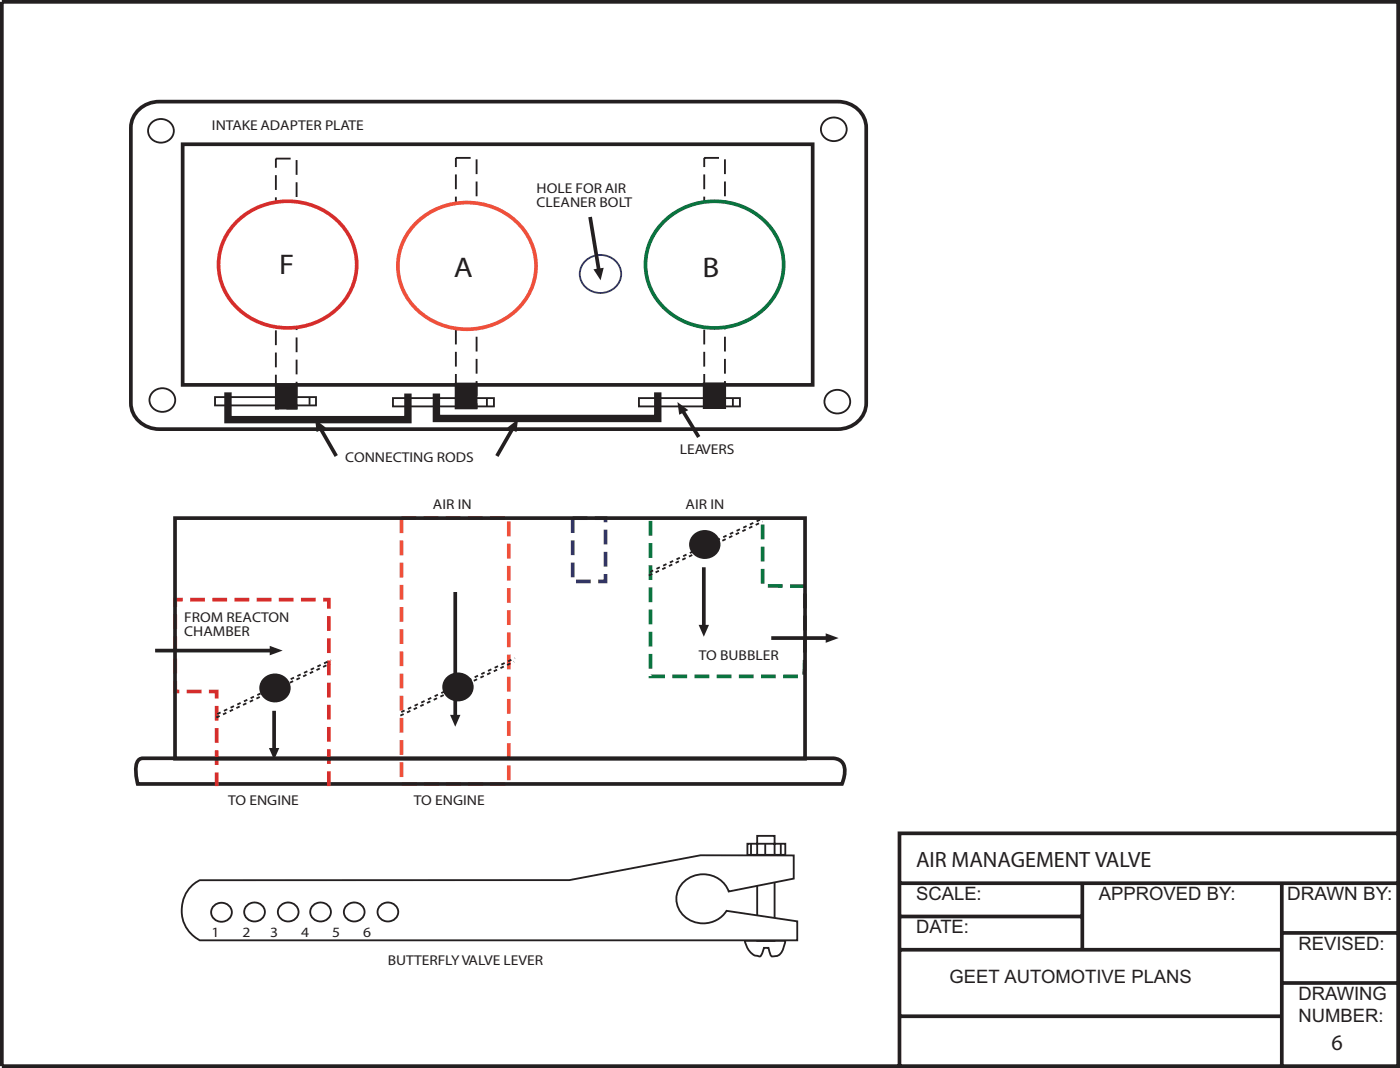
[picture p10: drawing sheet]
<svg xmlns="http://www.w3.org/2000/svg" width="267mm" height="204mm" viewBox="0 0 267 204" stroke-linecap="round" stroke-linejoin="round" font-family="sans-serif">
<path d="M.4 .4h266.7v203.2h-266.7zM26.6 20.9a5.7 5.7 0 0 1 3.8-1.5h129.6a5.2 5.2 0 0 1 5.5 5v52.5a5.2 5.2 0 0 1-5.5 5h-129.6a5.2 5.2 0 0 1-5.4-5v-52.5a4.7 4.7 0 0 1 1.6-3.5zM34.9 27.5h120.3v46h-120.3zM267.1 159.1h-95.3v44.5M171.8 168.6h95.3M171.8 175h34.9M206.7 168.6v12.7M244.5 178.1h22.3M244.8 168.6v35M171.8 194h73M171.8 181.3h73M244.8 187.7h22.3" fill="none" stroke="#231f20" stroke-width=".71" stroke-linecap="butt"/>
<path d="M28.8 23.6a2.46 2.46 0 0 1 2.9-.7 2.46 2.46 0 0 1 1.4 2.6 2.46 2.46 0 0 1-2.8 1.7 2.46 2.46 0 0 1-2-2.7zM157.3 23.3a2.46 2.46 0 0 1 2.9-.7 2.46 2.46 0 0 1 1.5 2.6 2.46 2.46 0 0 1-2.9 1.7 2.46 2.46 0 0 1-1.9-2.7zM29.1 75a2.46 2.46 0 0 1 2.9-.7 2.46 2.46 0 0 1 1.4 2.6 2.46 2.46 0 0 1-2.9 1.7 2.46 2.46 0 0 1-1.9-2.7zM158 75.3a2.46 2.46 0 0 1 2.9-.7 2.46 2.46 0 0 1 1.4 2.6 2.46 2.46 0 0 1-2.8 1.7 2.46 2.46 0 0 1-2-2.7zM144.6 159.6h3.4v19.9h-3.4zM142.3 179.6h7.7l-.1 .6a3.6 3.6 0 0 1-1.2 2.2l-.9 .2a.47 .47 0 0 1-.7-.4l-.3-1.2h-.9l-.3 1-.4 .6a3.2 3.2 0 0 1-2.9-3zM142.8 161.1h7.2v2.1h-7.2z" fill="none" stroke="#231f20" stroke-width=".35"/>
<path d="M111.9 49.7a4 4 0 0 1 4.2-.8 4 4 0 0 1 2.5 3.4 4 4 0 0 1-3.9 3.6 4 4 0 0 1-4-3.6 3.5 3.5 0 0 1 1.2-2.6z" fill="none" stroke="#303575" stroke-width=".35"/>
<path d="M52.7 30.3h3.9v47.7h-3.9zM87.1 30.1h3.9v47.8h-3.9zM134.5 30.1h4v47.8h-4z" fill="none" stroke="#231f20" stroke-width=".35" stroke-dasharray="2.8 1.4" stroke-linecap="butt"/>
<path d="M52.7 73.5h3.9v4.5h-3.9z" fill="#231f20"/>
<path d="M52.7 73.5h3.9v4.5h-3.9z" fill="none" stroke="#231f20" stroke-width=".35"/>
<path d="M87 73.2h4v4.8h-4z" fill="#231f20"/>
<path d="M87 73.2h4v4.8h-4z" fill="none" stroke="#231f20" stroke-width=".35"/>
<path d="M134.4 73.2h4.1v4.7h-4.1z" fill="#231f20"/>
<path d="M134.4 73.2h4.1v4.7h-4.1z" fill="none" stroke="#231f20" stroke-width=".35"/>
<path d="M45.1 42.4a13.8 13.8 0 0 1 21.9 3.1 11.7 11.7 0 0 1-6.6 16 13.6 13.6 0 0 1-18-7.2 11.3 11.3 0 0 1 2.7-11.9z" fill="#fff"/>
<path d="M45.1 42.4a13.8 13.8 0 0 1 21.9 3.1 11.7 11.7 0 0 1-6.6 16 13.6 13.6 0 0 1-18-7.2 11.3 11.3 0 0 1 2.7-11.9z" fill="none" stroke="#d52d2c" stroke-width=".71" stroke-linecap="butt"/>
<path d="M79.4 42.7a13.8 13.8 0 0 1 21.8 3.1 11.7 11.7 0 0 1-6.6 16 13.6 13.6 0 0 1-17.9-7.2 11.3 11.3 0 0 1 2.7-11.9z" fill="#fff"/>
<path d="M79.4 42.7a13.8 13.8 0 0 1 21.8 3.1 11.7 11.7 0 0 1-6.6 16 13.6 13.6 0 0 1-17.9-7.2 11.3 11.3 0 0 1 2.7-11.9z" fill="none" stroke="#f0503a" stroke-width=".71" stroke-linecap="butt"/>
<path d="M126.7 42.4a13.8 13.8 0 0 1 21.8 3.1 11.7 11.7 0 0 1-6.6 16 13.6 13.6 0 0 1-17.9-7.2 11.3 11.3 0 0 1 2.7-11.9z" fill="#fff"/>
<path d="M126.7 42.4a13.8 13.8 0 0 1 21.8 3.1 11.7 11.7 0 0 1-6.6 16 13.6 13.6 0 0 1-17.9-7.2 11.3 11.3 0 0 1 2.7-11.9z" fill="none" stroke="#0a743f" stroke-width=".71" stroke-linecap="butt"/>
<path d="M41.1 75.8h19.3v1.6h-19.3zM59.1 75.8v1.5M75.1 76h19.2v1.6h-19.2zM93 76v1.5M122 76h19.3v1.6h-19.3zM140 76v1.5" fill="none" stroke="#231f20" stroke-width=".35"/>
<path d="M43.5 74.9v5.2h34.4v-5M125.6 74.9v5h-42.2v-4.8" fill="none" stroke="#231f20" stroke-width="1.4" stroke-linecap="butt"/>
<path d="M76.7 98.9h20.5v50.8h-20.5z" fill="none" stroke="#f0503a" stroke-width=".71" stroke-dasharray="2.8 1.4" stroke-linecap="butt"/>
<path d="M29.6 124.2h22.1M26.7 144.9l.6-.1h131.9a2.27 2.27 0 0 1 2.1 2.9l-.5 2h-134.5l-.3-1.3a5.4 5.4 0 0 1 .3-3z" fill="none" stroke="#231f20" stroke-width=".71" stroke-linecap="butt"/>
<path d="M124.2 99.4v29.7h29.3a244.8 244.8 0 0 0 .2-17.2l-8-.1v-12.4" fill="none" stroke="#0a743f" stroke-width=".71" stroke-dasharray="2.8 1.4" stroke-linecap="butt"/>
<path d="M109.4 98.9h6.3v12.1h-6.3z" fill="none" stroke="#303575" stroke-width=".71" stroke-dasharray="2.8 1.4" stroke-linecap="butt"/>
<path d="M62.8 150.1v-35.6h-29.3v17.5h7.9v18.1" fill="none" stroke="#d52d2c" stroke-width=".71" stroke-dasharray="2.8 1.4" stroke-linecap="butt"/>
<path d="M51.5 123.3l2.5 .9-2.5 .9z" fill-rule="evenodd" fill="#231f20"/>
<path d="M52.4 135.7v7.3" fill="none" stroke="#231f20" stroke-width=".71" stroke-linecap="butt"/>
<path d="M51.4 142.8h1.9l-.9 2.3z" fill-rule="evenodd" fill="#231f20"/>
<path d="M87 113v23.6" fill="none" stroke="#231f20" stroke-width=".71" stroke-linecap="butt"/>
<path d="M86 136.5h1.9l-.9 2.2z" fill-rule="evenodd" fill="#231f20"/>
<path d="M134.4 108.3v11.2" fill="none" stroke="#231f20" stroke-width=".71" stroke-linecap="butt"/>
<path d="M133.4 119.3h2l-1 2.3z" fill-rule="evenodd" fill="#231f20"/>
<path d="M147.3 121.8h10.6" fill="none" stroke="#231f20" stroke-width=".71" stroke-linecap="butt"/>
<path d="M157.7 120.9l2.5 .9-2.5 .9z" fill-rule="evenodd" fill="#231f20"/>
<path d="M33.4 98.9h120.4v46h-120.4z" fill="none" stroke="#231f20" stroke-width=".71" stroke-linecap="butt"/>
<path d="M50.3 129.7a2.81 2.81 0 0 1 3.3-.7 2.81 2.81 0 0 1 1.7 2.9 2.82 2.82 0 0 1-3.3 2 2.82 2.82 0 0 1-2.2-3.1z" fill="#231f20"/>
<path d="M50.3 129.7a2.81 2.81 0 0 1 3.3-.7 2.81 2.81 0 0 1 1.7 2.9 2.82 2.82 0 0 1-3.3 2 2.82 2.82 0 0 1-2.2-3.1z" fill="none" stroke="#231f20" stroke-width=".35"/>
<path d="M85.3 129.5a2.81 2.81 0 0 1 3.3-.7 2.81 2.81 0 0 1 1.6 2.9 2.82 2.82 0 0 1-3.3 2 2.82 2.82 0 0 1-2.2-3.1z" fill="#231f20"/>
<path d="M85.3 129.5a2.81 2.81 0 0 1 3.3-.7 2.81 2.81 0 0 1 1.6 2.9 2.82 2.82 0 0 1-3.3 2 2.82 2.82 0 0 1-2.2-3.1z" fill="none" stroke="#231f20" stroke-width=".35"/>
<path d="M132.4 102.3a2.81 2.81 0 0 1 3.3-.7 2.81 2.81 0 0 1 1.7 2.9 2.82 2.82 0 0 1-3.3 2 2.82 2.82 0 0 1-2.2-3.1z" fill="#231f20"/>
<path d="M132.4 102.3a2.81 2.81 0 0 1 3.3-.7 2.81 2.81 0 0 1 1.7 2.9 2.82 2.82 0 0 1-3.3 2 2.82 2.82 0 0 1-2.2-3.1z" fill="none" stroke="#231f20" stroke-width=".35"/>
<path d="M123.9 109.9l21.8-10.3M124.1 109.2l21.7-10.3M41.3 137l21.7-10.3M41.5 136.3l21.7-10.3M76.5 136.6l21.7-10.3M76.6 136l21.8-10.3" fill="none" stroke="#231f20" stroke-width=".35" stroke-dasharray=".7 .7" stroke-linecap="butt"/>
<path d="M112.7 41.4l1.7 10" fill="none" stroke="#231f20" stroke-width=".71" stroke-linecap="butt"/>
<path d="M113.4 51.4l1.9-.3-.6 2.4z" fill-rule="evenodd" fill="#231f20"/>
<path d="M61.3 81.9l2.9 5.2" fill="none" stroke="#231f20" stroke-width=".71" stroke-linecap="butt"/>
<path d="M60.2 80.1l2 1.5-1.7 .9z" fill-rule="evenodd" fill="#231f20"/>
<path d="M97.9 81.9l-3 5.2" fill="none" stroke="#231f20" stroke-width=".71" stroke-linecap="butt"/>
<path d="M96.9 81.6l2-1.5-.2 2.4z" fill-rule="evenodd" fill="#231f20"/>
<path d="M130.5 78.6l3 4.8" fill="none" stroke="#231f20" stroke-width=".71" stroke-linecap="butt"/>
<path d="M129.4 76.8l2.1 1.5-1.8 .9z" fill-rule="evenodd" fill="#231f20"/>
<path d="M36.7 169l1.5-.9 70.6-.1 25-4.7h17.8v4.4l-12.4 2.5a5.2 5.2 0 0 0-5.2-3.3 5.2 5.2 0 0 0-4.7 3.9 5 5 0 0 0 7 5.1 5 5 0 0 0 2.5-2l13.5 2v3.6h-114.1a6.5 6.5 0 0 1-1.5-10.5z" fill="#fff"/>
<path d="M36.7 169l1.5-.9 70.6-.1 25-4.7h17.8v4.4l-12.4 2.5a5.2 5.2 0 0 0-5.2-3.3 5.2 5.2 0 0 0-4.7 3.9 5 5 0 0 0 7 5.1 5 5 0 0 0 2.5-2l13.5 2v3.6h-114.1a6.5 6.5 0 0 1-1.5-10.5zM40.9 172.9a1.9 1.9 0 0 1 2.7-.1 1.9 1.9 0 0 1 .1 2.7 1.9 1.9 0 0 1-2.7 .1 1.9 1.9 0 0 1-.1-2.7zM47.2 172.8a1.9 1.9 0 0 1 2.7-.1 1.9 1.9 0 0 1 .1 2.7 1.9 1.9 0 0 1-2.7 .1 1.9 1.9 0 0 1-.1-2.7zM53.6 172.8a1.9 1.9 0 0 1 2.7-.1 1.9 1.9 0 0 1 .1 2.7 1.9 1.9 0 0 1-2.6 .1 1.9 1.9 0 0 1-.2-2.7zM59.8 172.8a1.9 1.9 0 0 1 2.7-.1 1.9 1.9 0 0 1 .1 2.7 1.9 1.9 0 0 1-2.7 .1 1.9 1.9 0 0 1-.1-2.7zM66.3 172.8a1.9 1.9 0 0 1 2.6-.1 1.9 1.9 0 0 1 .2 2.7 1.9 1.9 0 0 1-2.7 .1 1.9 1.9 0 0 1-.1-2.7zM72.7 172.8a1.9 1.9 0 0 1 2.7-.1 1.9 1.9 0 0 1 .1 2.7 1.9 1.9 0 0 1-2.7 .1 1.9 1.9 0 0 1-.1-2.7zM143.4 161.1v2.2M146.2 161v2.3M149.1 161.1v2.2" fill="none" stroke="#231f20" stroke-width=".35"/>
<g font-size="5.4" fill="#231f20">
<text x="53.3" y="52.3">F</text>
<text x="86.7" y="52.9">A</text>
<text x="134.2" y="52.9">B</text>
</g>
<g font-size="4.2" fill="#231f20">
<text x="175" y="165.5">AIR MANAGEMENT VALVE</text>
<text x="254.4" y="200.4">6</text>
</g>
<g font-size="3.5" fill="#231f20">
<text x="175" y="171.8">SCALE:</text>
<text x="209.9" y="171.8">APPROVED BY:</text>
<text x="245.9" y="171.8">DRAWN BY:</text>
<text x="175" y="178.2">DATE:</text>
<text x="248" y="181.3">REVISED:</text>
<text x="181.3" y="187.7">GEET AUTOMOTIVE PLANS</text>
<text x="248" y="190.9">DRAWING</text>
<text x="248" y="195.1">NUMBER:</text>
</g>
<g font-size="2.7" fill="#231f20">
<text x="40.5" y="24.8">INTAKE ADAPTER PLATE</text>
<text x="102.5" y="36.9">HOLE FOR AIR</text>
<text x="102.5" y="39.6">CLEANER BOLT</text>
<text x="65.9" y="88.2">CONNECTING RODS</text>
<text x="129.8" y="86.7">LEAVERS</text>
<text x="82.7" y="97.2">AIR IN</text>
<text x="131" y="97.1">AIR IN</text>
<text x="35.2" y="118.7">FROM REACTON</text>
<text x="35.2" y="121.4">CHAMBER</text>
<text x="133.5" y="126">TO BUBBLER</text>
<text x="43.6" y="153.7">TO ENGINE</text>
<text x="79" y="153.7">TO ENGINE</text>
<text x="40.4" y="178.9">1</text>
<text x="46.3" y="178.9">2</text>
<text x="51.6" y="178.9">3</text>
<text x="57.5" y="178.9">4</text>
<text x="63.5" y="178.9">5</text>
<text x="69.4" y="178.9">6</text>
<text x="74.1" y="184.3">BUTTERFLY VALVE LEVER</text>
</g>
</svg>
